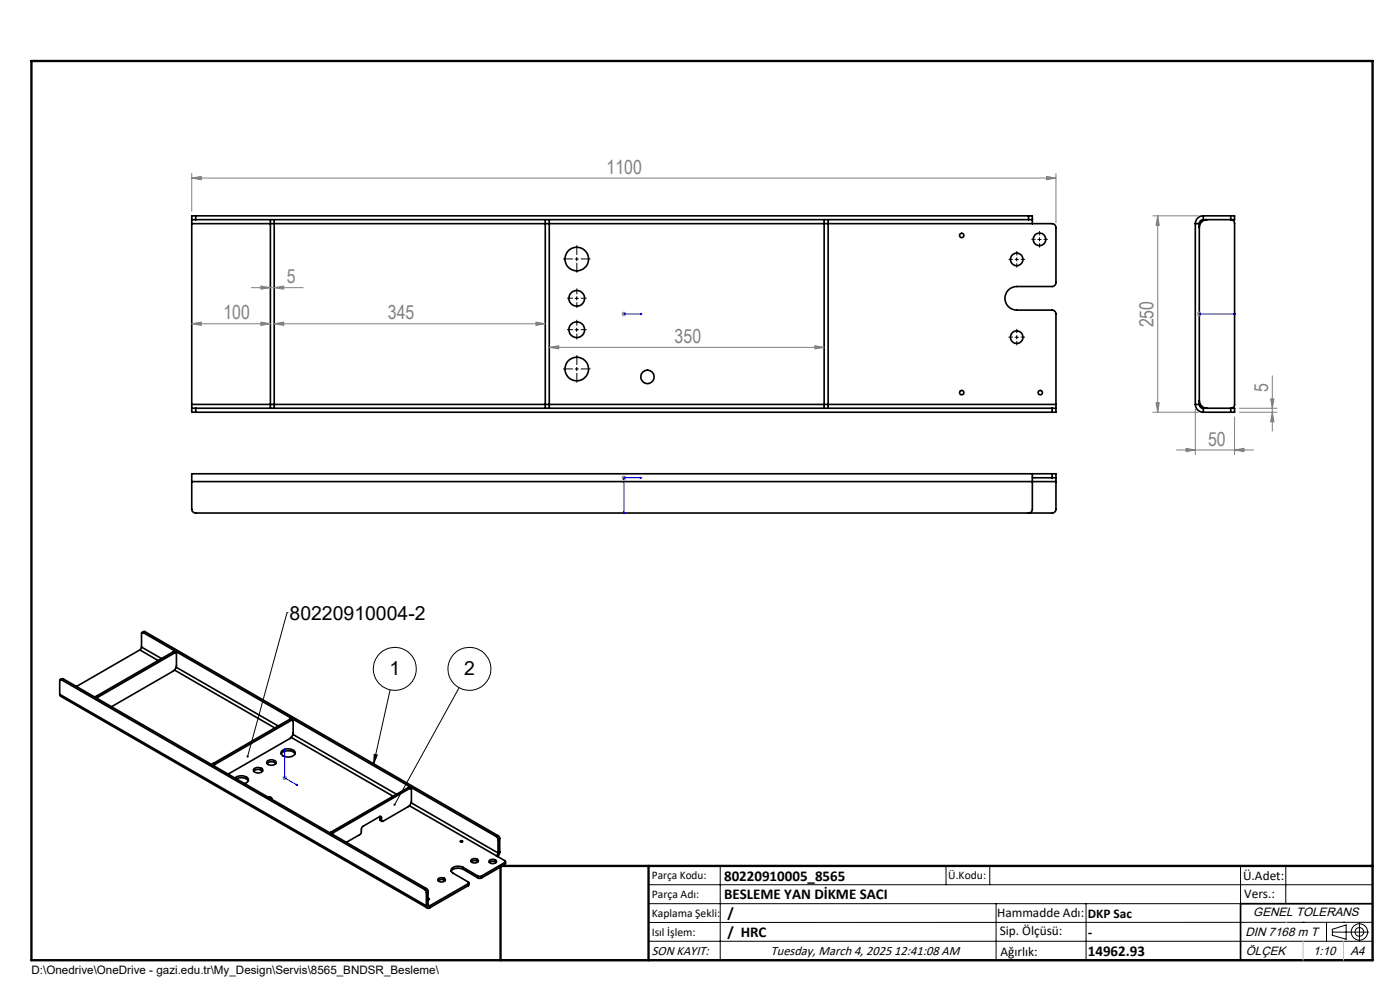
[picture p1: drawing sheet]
<svg xmlns="http://www.w3.org/2000/svg" width="297mm" height="210mm" viewBox="0 0 297 210" stroke-linecap="round" stroke-linejoin="round" font-family="sans-serif">
<g fill="none" stroke="#000" stroke-width=".35">
<path d="M40.7 46.6h.8M40.7 46.6v.8M40.7 47.4h182.5a.84 .84 0 0 1 .8 .9v11.6a.84 .84 0 0 1-.8 .9h-7.5a2.5 2.5 0 0 0-2.5 2.5 2.5 2.5 0 0 0 2.5 2.5h7.5a.85 .85 0 0 1 .8 .8v19.2M40.7 47.4v38.4M41.5 45.8h-.8v.8M41.5 45.8v.8M41.5 46.6h176.7M41.5 45.8h176.7M57.4 46.6v40M58.2 46.6v40M115.7 46.6v40M116.5 46.6v40"/>
<path d="M174.8 46.6v40M175.7 46.6v40M218.2 46.6h.8M218.2 45.8h.8v.8M218.2 45.8v.8M219 46.6v.8M253.6 47.4h.8M253.6 47.4v38.4M254.4 47.4v38.4M255.3 45.8a1.69 1.69 0 0 0-1.7 1.6M255.3 46.6a.84 .84 0 0 0-.9 .8M255.3 46.6h5.8"/>
<path d="M255.3 45.8h5.8M255.3 45.8v.8M256.1 46.6a1.69 1.69 0 0 0-1.7 1.7M261.1 46.6a.79 .79 0 0 1 .8 .8v38.4a.78 .78 0 0 1-.8 .8M261.1 45.8h.8v.8h-.8M261.1 45.8v.8M40.7 86.6h.8M40.7 86.6v.8h.8M40.7 85.8v.8M40.7 85.8h183.3M41.5 86.6v.8M41.5 87.4h181.7"/>
<path d="M41.5 86.6h181.7M223.2 86.6h.8M223.2 86.6v.8M224 86.6v.8h-.8M224 85.8v.8M253.6 85.8a1.69 1.69 0 0 0 1.7 1.6M253.6 85.8h.8M254.4 84.9a1.69 1.69 0 0 0 1.7 1.7M254.4 85.8a.84 .84 0 0 0 .9 .8M255.3 87.4h5.8M255.3 86.6h5.8M255.3 86.6v.8"/>
<path d="M261.1 86.6h.8v.8h-.8M261.1 86.6v.8M40.7 102.2v5.8a.84 .84 0 0 0 .8 .8h181.7a.85 .85 0 0 0 .8-.8v-5.8M40.7 102.2h183.3M219 100.5v7.5a.78 .78 0 0 1-.8 .8M219 101.3h4.2M223.2 100.5h-182.5v1.7M223.2 101.3h.8M223.2 100.5h.8v.8M223.2 100.5v.8M224 101.3v.9M29.7 137.9l-13.5 7.7"/>
<path d="M29.7 137.9l3.8 2.2M30 137.3l-.3 .6M30 137.3l4.3 2.4M30.4 134.2l-.4 .1v3M30.4 134.2l74.9 43.3M30.7 134l-.6 .2M30.7 134l-.3 .2M30.7 134l75 43.3M36.7 138.3l.6 .2M36.7 138.3l.4 .2M36.7 138.3l-16.2 9.4M37.1 138.5l.2-.1 .1 .2v2.5a1.6 1.6 0 0 1-.7 1.3l-13.1 7.5"/>
<path d="M37.1 138.5l-16.3 9.4M12.7 147.3l.2 .4 77.8 44.9M12.7 147.3l77.8 44.8M13.1 144.2a.23 .23 0 0 0-.3 0 .23 .23 0 0 0-.1 .2v2.9M13.1 144.2l77 44.5M13.4 144h-.3l-.3 .2M13.4 144l-.3 .2M13.4 144l77.1 44.5M20.5 147.7l-.3 .2M20.5 147.7l.3 .2M20.8 147.9l-.2 .2M37 142.1l21.3 12.3"/>
<path d="M37.4 141.5l21.6 12.5M59.7 159.9a2 2 0 0 1 2.9 0M59.8 159.3a2.03 2.03 0 0 1 2.8 .2 1.12 1.12 0 0 1-1.5 1.1 1.22 1.22 0 0 1-1.5-1zM61.5 152.6l.6 .1M61.5 152.6l.3 .2M61.5 152.6l-16.3 9.4M61.8 156.4l21.6 12.5M61.8 152.8l.3-.1 .1 .3v2.4a1.6 1.6 0 0 1-.7 1.3l-13.1 7.5M61.8 152.8l-16.2 9.4M62.1 155.8l22 12.7M45.2 162l-.3 .2M45.2 162l.4 .2"/>
<path d="M45.6 162.2l-.3 .2M49.9 165.1a1.98 1.98 0 0 1 2.8 .2 .92 .92 0 0 1-.8 .9M50.2 165.2a2.03 2.03 0 0 1 2.5 .4M53.8 163.6a1.41 1.41 0 0 1 1.9 0M53.9 163a1.27 1.27 0 0 1 1.8 .4 1.1 1.1 0 0 1-1 .6 1.1 1.1 0 0 1-.9-.7zM56.7 162a1.41 1.41 0 0 1 1.8 0M56.7 161.5a1.23 1.23 0 0 1 1.9 .3 1.18 1.18 0 0 1-2 0zM56.8 169a.74 .74 0 0 1 .9 .6M70.3 176.5l-.2 .2M70.3 176.5l.4 .2M70.7 176.7l-.3 .2M80.6 173.2h.2l.1 .2"/>
<path d="M80.6 173.2l-3.7 2.2-.2 .5v.7l-.3 .4-2.9 1.7M80.6 173.8l.4 .4M80.6 173.2l.3 .2M80.6 173.8l.3 .2M80.6 173.2v.6M80.9 173.4v.6M86.6 167.1l.2-.1 .4 .2M86.6 167.1l.3 .1M86.6 167.1l-16.3 9.4M86.9 170.9l20.2 11.7a.22 .22 0 0 1 .1 .2 .22 .22 0 0 1-.1 .2M86.9 167.2h.2l.2 .2v2.7l-.4 .8-5.6 3.3h-.3l-.1-.2M86.9 167.2l-16.2 9.5"/>
<path d="M87.2 170.3l18.5 10.6M105.3 177.5l.4 .6M105.7 177.3l.3 .6M105.7 178.1v2.8M105.7 177.3l-.4 .2M106 177.9l-.3 .2M106 177.9v2.8M90.1 188.7l.4 .6M90.5 188.5l.3 .3v.3M90.5 192.1a.44 .44 0 0 0 .2 .5 .44 .44 0 0 0 .5 0M90.5 189.3v2.8M90.5 188.5l-.4 .2"/>
<path d="M90.8 192l.1 .2 .3-.1M90.8 190.6l.3 .1-.3 .2M90.8 189.1l-.3 .2M90.8 189.1v2.9M90.8 192l-.3 .1M90.8 192l.4 .1M91.2 192.1v.5M93 186.4a.97 .97 0 0 1 1.5 .3 .89 .89 0 0 1-.9 .4 .89 .89 0 0 1-.7-.6zM93 186.8a1.13 1.13 0 0 1 1.4 0M98.2 184a1.86 1.86 0 0 0-2.5 .6l.3 .5 3.4 2v.2l-.1 .2M98.2 184.4l-.1-.1a2.11 2.11 0 0 0-2.4 .5M98.2 184l3.2 1.8"/>
<path d="M98.2 184v.4M98.2 184.4l3.2 1.9M99.3 187.5l-8.1 4.6M99.3 187.5v.4M99.3 187.9l-8.1 4.7M99.4 187.2v.5l-.1 .2M99.9 182.4a.87 .87 0 0 1 1.6 .3 .9 .9 0 0 1-1.6-.2zM100 182.8l.1-.1a1.06 1.06 0 0 1 1.3 .1M101.4 185.8h.7M101.4 186.3h.7M101.4 185.8v.5M102.1 185.8v.5"/>
<path d="M103.8 182.9l.3-.1a1.18 1.18 0 0 1 1.2 .1M103.9 182.4a.97 .97 0 0 1 1.4 .4 .9 .9 0 0 1-1.5-.1zM105.7 180.9l-.1 .3-.3 .3M106 180.7l-.4 1M106 180.7l-.3 .2M107.1 183l-5 2.8M107.1 183v.4M107.1 183.4l-5 2.9M107.2 182.8v.4l-.1 .2M291.2 191.7h-28v12M106.2 203.7h185"/>
<circle cx="122.4" cy="55" r="2.5"/>
<circle cx="204" cy="49.9" r=".46"/>
<circle cx="215.7" cy="55" r="1.33"/>
<circle cx="220.5" cy="50.8" r="1.33"/>
<circle cx="122.3" cy="63.3" r="1.67"/>
<circle cx="122.3" cy="70" r="1.67"/>
<circle cx="122.4" cy="78.3" r="2.5"/>
<circle cx="137.4" cy="79.9" r="1.41"/>
<circle cx="215.7" cy="71.5" r="1.33"/>
<circle cx="204" cy="83.3" r=".46"/>
<circle cx="220.7" cy="83.3" r=".46"/>
<circle cx="97.9" cy="178.5" r=".24"/>
</g>
<g fill="none" stroke="#000" stroke-width=".21">
<path d="M121.9 55h.9M122.3 54.5v.9M215.3 55h.8M215.7 54.6v.8M220.1 50.8h.8M220.5 50.4v.8M121.9 63.3h.9M121.9 69.9h.9M121.9 78.3h.9M122.3 62.9v.8M122.3 69.5v.9M122.3 77.8v.9"/>
<path d="M215.3 71.5h.8M215.7 71.1v.9M60.9 130h.1M60.9 130l-8.4 30.5M82.8 146.3l-3.5 15.7M97.4 145.9l-13.7 24.8M79.4 160l.6 .2-.7 1.8zM137.6 187.7h153.6M137.6 191.7h153.6M137.6 199.7h153.6M152.8 183.7v20M200.7 183.7v4"/>
<path d="M210 183.7v4M211.3 191.7v12M230.4 191.7v12M263.2 183.7v20M272.8 183.7v8M276.4 195.6h.1M281.4 195.6v4.1M282.6 197.7h7.8M282.6 197.1l3-.9v3l-3-.8zM285 195.6h.1M288.4 195.8v3.8M291.2 195.6l-153.6 .1"/>
<circle cx="83.8" cy="141.9" r="4.6"/>
<circle cx="99.6" cy="141.9" r="4.6"/>
<circle cx="288.4" cy="197.7" r="1.74"/>
<circle cx="288.4" cy="197.7" r=".93"/>
</g>
<g fill="none" stroke="#00f" stroke-width=".21">
<path d="M132.3 66.6h.1zM132.4 66.6h.1M132.4 66.6h3.8M136.2 66.6h-.4h.4M254.3 66.6h.2zM254.4 66.6h.1M254.4 66.6h7.7M262.1 66.6h-.4h.4M132.3 108.6h.1v.4zM135.8 101.2l.4 .1-.4 .1zM136.2 101.3h-3.8v7.7M60.4 158.7l.1 .4z"/>
<path d="M60.4 158.7v6.3l2.7 1.6M62.9 166.4l.2 .2-.2-.1z"/>
</g>
<g fill="none" stroke="#808080" stroke-width=".21">
<path d="M40.7 37.8l2-.4v.7zM40.7 36.8v8M40.7 37.8h183.3M222 37.4l2 .4-2 .3zM224 36.8v10.5M244.6 45.8h9.6M245.6 45.8l.3 2h-.6zM245.6 45.8v41.6M40.7 68.7l2-.4v.7zM40.7 68.7h16.7M53.3 61h11M55.4 60.7l2 .3-2 .3z"/>
<path d="M55.4 68.3l2 .4-2 .3zM58.2 61l2-.3v.6zM58.2 68.7l2-.4v.7zM58.2 68.7h57.5M113.7 68.3l2 .4-2 .3zM116.5 73.7l2-.4v.7zM116.5 73.7h58.3M131.9 66.6h1M132 66.2l.7 .7M132.4 66.1v1M132.7 66.2l-.7 .7M172.9 73.3l1.9 .4-1.9 .3z"/>
<path d="M253.9 66.6h1M254.1 66.2l.7 .7M254.4 66.1v1M254.8 66.2l-.7 .7M269.9 79.7v11.7M244.6 87.4h9.6M245.3 85.4h.6l-.3 2zM249.6 95.5h16.3M251.6 95.1l2 .4-2 .3zM253.6 86.8v9.6M261.9 95.5l2-.4v.7zM261.9 88.4v8"/>
<path d="M262.9 87.4h8M262.9 86.6h8M269.6 84.6h.7l-.4 2zM269.9 87.4l.4 2.1h-.7zM131.9 101.3h1M132 101l.7 .7M132.4 100.9v.9M132.7 101l-.7 .7M59.9 165h1M60 164.7l.7 .7M60.4 164.5v1M60.7 164.7l-.7 .7"/>
</g>
<g fill="none" stroke="#000" stroke-width=".21" stroke-dasharray="15.2 1.3 1.3 1.3" stroke-linecap="butt">
<path d="M121.5 54.9h-2M122.4 54.1v-2.1M122.4 55.8v2M123.2 54.9h2.1M214.9 55h-.9M215.7 54.2v-.9M215.7 55.8v1M216.5 55h1M219.7 50.8h-.9M220.5 49.9v-.9M220.5 51.6v.9M221.4 50.8h.9"/>
<path d="M121.5 63.3h-1.2M121.5 69.9h-1.2M121.5 78.3h-2M122.4 62.4v-1.2M122.4 64.1v1.2M122.4 69.1v-1.3M122.4 70.8v1.2M122.4 77.4v-2.1M122.4 79.1v2.1M123.2 63.3h1.3M123.2 69.9h1.3M123.2 78.3h2.1"/>
<path d="M214.9 71.5h-.9M215.7 70.7v-.9M215.7 72.3v1M216.5 71.5h1"/>
</g>
<path d="M6.7 12.9h284.5v190.8h-284.5zM137.6 183.7v20M291.2 183.7h-185v20" fill="none" stroke="#000" stroke-width=".5"/>
<path d="M272.8 195.6h.1M276.4 199.7v4M285 199.7v4" fill="none" stroke="#c0c0c0" stroke-width=".21"/>
<g fill="#00f">
<path d="M62.9 166.4l.2 .2-.2-.1zM60.4 158.7l.1 .4z"/>
<path d="M135.8 66.6h.4zM132.3 66.6h.1z"/>
<path d="M254.3 66.6h.2zM261.7 66.6h.4z"/>
<path d="M135.8 101.2v.2l.4-.1zM132.3 108.6l.1 .4v-.4z"/>
</g>
<g fill="#808080">
<path d="M58.2 61l2-.3v.6zM55.4 60.7l2 .3-2 .3zM55.4 68.3l2 .4-2 .3zM40.7 68.7l2-.4v.7z"/>
<path d="M40.7 37.8l2-.4v.7zM222 37.4l2 .4-2 .3zM58.2 68.7l2-.4v.7zM113.7 68.3l2 .4-2 .3zM116.5 73.7l2-.4v.7zM172.9 73.3l1.9 .4-1.9 .3z"/>
<path d="M245.3 85.4h.6l-.3 2zM245.6 45.8l.3 2h-.6z"/>
<path d="M269.6 84.6h.7l-.4 2zM269.9 87.4l.4 2.1h-.7z"/>
<path d="M251.6 95.1l2 .4-2 .3zM261.9 95.5l2-.4v.7z"/>
</g>
<path d="M52.4 160.3v.4l.1-.2v.2l.2-.1v-.2zM79.4 160l.6 .2-.7 1.8zM83.6 170.5l-.1 .2 .1 .2 .1-.2-.1 .2a.23 .23 0 0 0 .3-.3 .23 .23 0 0 0-.3-.1z" fill="#000"/>
<g font-size="4.1" fill="#808080">
<text x="128.7" y="36.8">1100</text>
<text x="60.9" y="60.1">5</text>
<text x="47.4" y="67.7">100</text>
<text x="82.3" y="67.7">345</text>
<text x="244.7" y="69.5" transform="rotate(-90 244.7 69.5)">250</text>
<text x="143.1" y="72.7">350</text>
<text x="269" y="83.2" transform="rotate(-90 269 83.2)">5</text>
<text x="256.3" y="94.5">50</text>
</g>
<g font-size="4.1">
<text x="61.4" y="131.5">80220910004-2</text>
<text x="82.6" y="143.2">1</text>
<text x="98.5" y="143.2">2</text>
</g>
<g font-size="3.2">
<text x="153.6" y="190.8">BESLEME YAN DİKME SACI</text>
<text x="153.6" y="186.8">80220910005_8565</text>
<text x="154.3" y="194.8">/</text>
<text x="154.3" y="198.8">/ HRC</text>
<text x="230.8" y="198.7">-</text>
<text x="230.8" y="202.8">14962.93</text>
</g>
<g font-size="2.8">
<text x="263.7" y="186.7">Ü.Adet:</text>
<text x="263.9" y="190.5">Vers.:</text>
<text x="211.5" y="194.5">Hammadde Adı:</text>
<text x="230.8" y="194.7">DKP Sac</text>
<text x="138.3" y="202.6">SON KAYIT:</text>
<text x="163.5" y="202.6">Tuesday, March 4, 2025 12:41:08 AM</text>
<text x="212.1" y="198.4">Sip. Ölçüsü:</text>
<text x="212.2" y="202.7">Ağırlık:</text>
</g>
<g font-size="2.6">
<text x="265.9" y="194.4">GENEL TOLERANS</text>
<text x="264.2" y="198.5">DIN 7168 m T</text>
<text x="264.3" y="202.6">ÖLÇEK</text>
<text x="278.5" y="202.6">1:10</text>
<text x="286.5" y="202.6">A4</text>
</g>
<g font-size="2.5">
<text x="138.3" y="186.4">Parça Kodu:</text>
<text x="138.3" y="190.5">Parça Adı:</text>
<text x="201.2" y="186.5">Ü.Kodu:</text>
<text x="138.3" y="194.5">Kaplama Şekli:</text>
<text x="138.3" y="198.6">Isıl İşlem:</text>
<text x="6.7" y="206.7">D:\Onedrive\OneDrive - gazi.edu.tr\My_Design\Servis\8565_BNDSR_Besleme\</text>
</g>
</svg>
